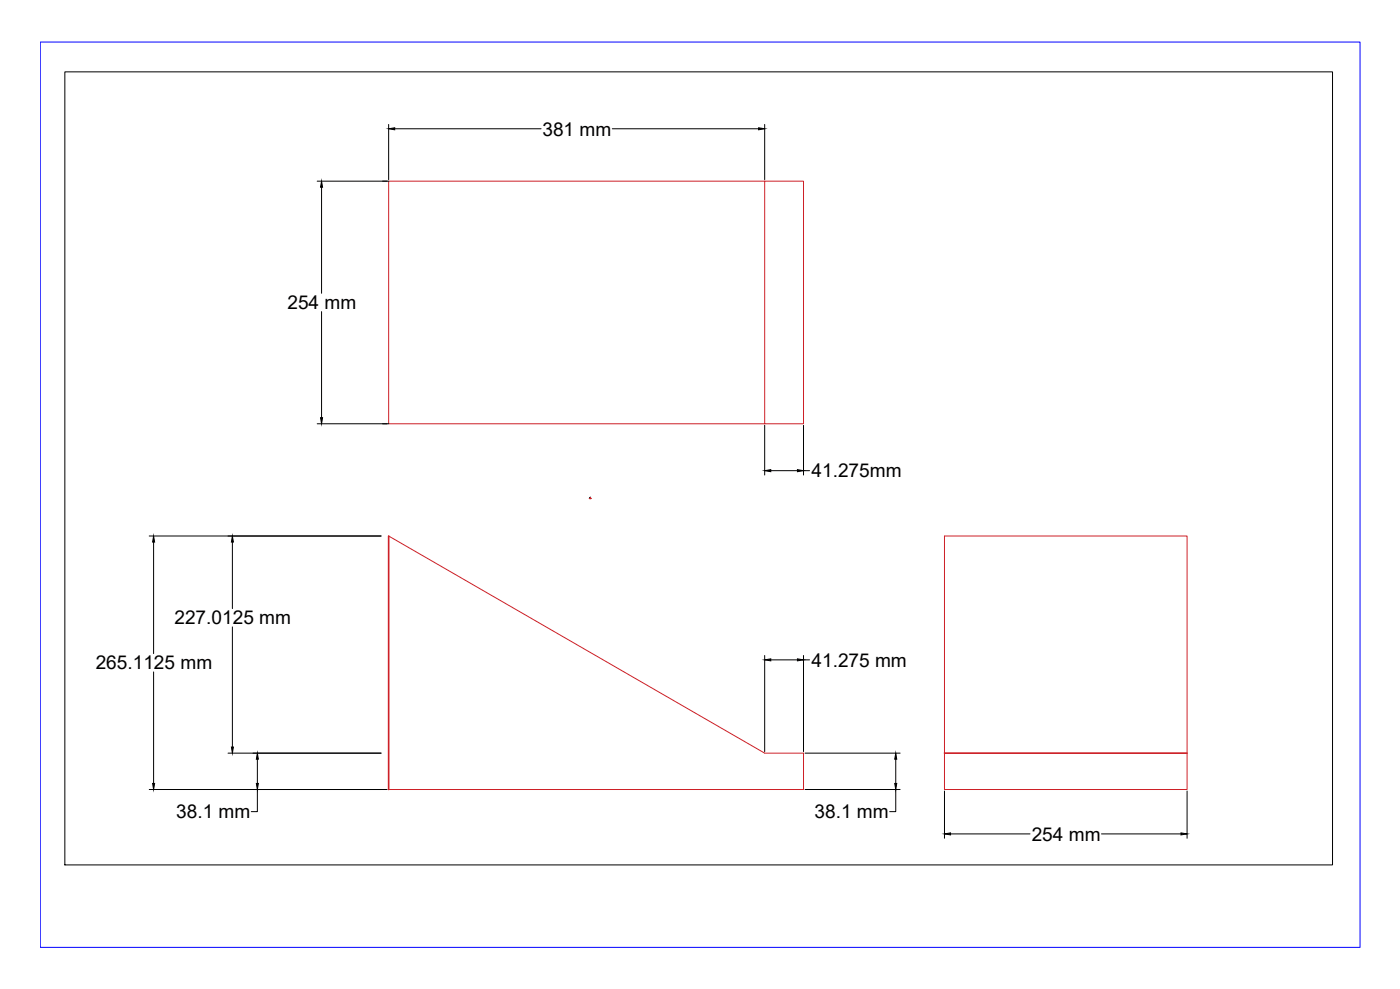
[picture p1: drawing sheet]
<svg xmlns="http://www.w3.org/2000/svg" width="841mm" height="594mm" viewBox="0 0 841 594" stroke-linecap="round" stroke-linejoin="round" font-family="sans-serif">
<!-- layer: 0 -->
<path d="M459 109h24v146h-24v-146h-226v146h226M354 299h1M355 299h.1M355 299h-1M233 322l226 130h24v22h-250M567 322h146v152h-146z" fill="none" stroke="#cd2027" stroke-width=".6"/>
<!-- layer: A-Walls -->
<g fill="none" stroke="#000" stroke-width=".6">
<path d="M39 43h761v477h-761zM233 75v33M237 77h88M368 77h88M459 75v33M191 109h42M193 112v64M193 187v64M191 255h42M459 255v30M483 255v30M354 299h.1"/>
<path d="M354 299h1M355 299h.1M463 283h16M483 283h3M90 322h139M92 326v67M140 326v40M140 377v72M459 394v57M463 396h16M483 394v57M483 396h3"/>
<path d="M92 404v67M137 452h92M155 456v15M484 452h57M538 456v15M90 474h143M155 474v14h-4M484 474h57M538 474v14h-4M567 475v29M713 475v29M571 501h48"/>
<path d="M662 501h47"/>
</g>
<g fill="#000" stroke="#000" stroke-width=".6">
<path d="M233 77h4v1zM456 77h3l-3 1zM193 109l1 3h-1zM193 251h1l-1 4zM459 283l4-1v1zM479 282l4 1h-4zM92 322l1 4h-1zM140 322v4h-1zM459 396h4v1zM479 396h4l-4 1zM139 449h1v3zM155 452v4h-1z"/>
<path d="M538 452l1 4h-2zM92 471h1l-1 3zM154 471h1v3zM537 471h2l-1 3zM567 501l4-1v2zM709 500l4 1-4 1z"/>
</g>
<!-- layer: 0 -->
<path d="M354 299h.1M355 299h.1M233 322v152M567 452h146" fill="none" stroke="#cd2027" stroke-width=".99"/>
<!-- layer: Viewport -->
<path d="M24 25h793v544h-793z" fill="none" stroke="#00f" stroke-width=".6"/>
<g font-size="11.5">
<text x="326" y="81">381 mm</text>
<text x="173" y="186">254 mm</text>
<text x="487" y="287">41.275mm</text>
<text x="105" y="375">227.0125 mm</text>
<text x="487" y="400">41.275 mm</text>
<text x="57" y="402">265.1125 mm</text>
<text x="106" y="492">38.1 mm</text>
<text x="489" y="492">38.1 mm</text>
<text x="620" y="505">254 mm</text>
</g>
</svg>
